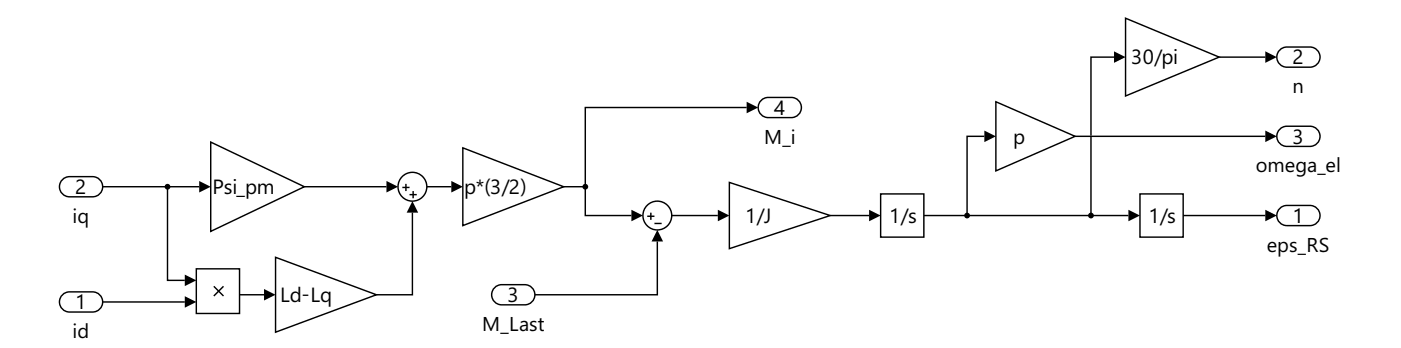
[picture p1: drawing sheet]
<svg xmlns="http://www.w3.org/2000/svg" width="210mm" height="52mm" viewBox="0 0 210 52" stroke-linecap="round" stroke-linejoin="round" font-family="sans-serif">
<path d="M191.4 31.4l.7-.6h.5h3.4a1.51 1.51 0 0 1 1.5 1.5 1.51 1.51 0 0 1-1.5 1.5h-3.4a1.51 1.51 0 0 1-1.4-.9 1.51 1.51 0 0 1 .2-1.5z" fill="none" stroke="#000" stroke-width=".22"/>
<path d="M9.5 44l.4-.2 .5-.1h3.5a1.51 1.51 0 0 1 1.5 1.5 1.51 1.51 0 0 1-1.5 1.5h-3.5a1.51 1.51 0 0 1-1.4-1 1.51 1.51 0 0 1 .5-1.7z" fill="#fff"/>
<path d="M9.2 44.3l.7-.5 .5-.1h3.5a1.51 1.51 0 0 1 1.5 1.5 1.51 1.51 0 0 1-1.5 1.5h-3.5a1.51 1.51 0 0 1-1.3-.8 1.51 1.51 0 0 1 .1-1.6z" fill="none" stroke="#000" stroke-width=".22"/>
<path d="M9.5 26.7l.4-.2 .5-.1h3.5a1.51 1.51 0 0 1 1.5 1.6 1.51 1.51 0 0 1-1.5 1.5h-3.5a1.51 1.51 0 0 1-1.4-1.1 1.51 1.51 0 0 1 .5-1.7z" fill="#fff"/>
<path d="M9.2 27.1l.7-.6 .5-.1h3.5a1.51 1.51 0 0 1 1.5 1.6 1.51 1.51 0 0 1-1.5 1.5h-3.5a1.51 1.51 0 0 1-1.3-.9 1.51 1.51 0 0 1 .1-1.5z" fill="none" stroke="#000" stroke-width=".22"/>
<path d="M191.4 7.7l.7-.6 .5-.1h3.4a1.51 1.51 0 0 1 1.5 1.5 1.51 1.51 0 0 1-1.5 1.6h-3.4a1.51 1.51 0 0 1-1.4-.9 1.51 1.51 0 0 1 .2-1.5z" fill="#fff"/>
<path d="M191.4 7.7l.7-.6 .5-.1h3.4a1.51 1.51 0 0 1 1.5 1.5 1.51 1.51 0 0 1-1.5 1.6h-3.4a1.51 1.51 0 0 1-1.4-.9 1.51 1.51 0 0 1 .2-1.5z" fill="none" stroke="#000" stroke-width=".22"/>
<path d="M191.4 19.5l.7-.5 .5-.1h3.4a1.51 1.51 0 0 1 1.5 1.5 1.51 1.51 0 0 1-1.5 1.5h-3.4a1.51 1.51 0 0 1-1.4-.8 1.51 1.51 0 0 1 .2-1.6z" fill="#fff"/>
<path d="M191.4 19.5l.7-.5 .5-.1h3.4a1.51 1.51 0 0 1 1.5 1.5 1.51 1.51 0 0 1-1.5 1.5h-3.4a1.51 1.51 0 0 1-1.4-.8 1.51 1.51 0 0 1 .2-1.6z" fill="none" stroke="#000" stroke-width=".22"/>
<path d="M114.1 14.9l.4-.2 .5-.1h3.4a1.51 1.51 0 0 1 1.5 1.5 1.51 1.51 0 0 1-1.5 1.5h-3.4a1.51 1.51 0 0 1-1.5-1 1.51 1.51 0 0 1 .6-1.7z" fill="#fff"/>
<path d="M113.8 15.2l.7-.5 .5-.1h3.4a1.51 1.51 0 0 1 1.5 1.5 1.51 1.51 0 0 1-1.5 1.5h-3.4a1.51 1.51 0 0 1-1.4-.8 1.51 1.51 0 0 1 .2-1.6z" fill="none" stroke="#000" stroke-width=".22"/>
<path d="M31.5 21.3l14 6.7-14 6.6z" fill="#fff"/>
<path d="M31.5 21.3l14 6.7-14 6.6z" fill="none" stroke="#000" stroke-width=".22"/>
<circle cx="98.4" cy="32.3" r="2.16" fill="#fff"/>
<g fill="none" stroke="#000" stroke-width=".22">
<path d="M97 32.4h.8M97.4 31.9v.9M98 33.5h.9"/>
<circle cx="98.4" cy="32.3" r="2.16"/>
</g>
<circle cx="61.7" cy="28" r="2.16" fill="#fff"/>
<g fill="none" stroke="#000" stroke-width=".22">
<path d="M60.3 28.1h.9M60.7 27.6v.9M61.4 29.1h.9M61.8 28.7v.9"/>
<circle cx="61.7" cy="28" r="2.16"/>
</g>
<path d="M29.4 40.2h6.4v6.7h-6.4z" fill-rule="evenodd" fill="#fff"/>
<path d="M29.4 40.2h6.4v6.7h-6.4zM32.1 42.9l1.3 1.3M33.4 42.9l-1.3 1.3" fill="none" stroke="#000" stroke-width=".22"/>
<path d="M41.2 38.5l15.1 5.6-15.1 5.6z" fill="#fff"/>
<path d="M41.2 38.5l15.1 5.6-15.1 5.6z" fill="none" stroke="#000" stroke-width=".22"/>
<path d="M170.6 29h6.5v6.5h-6.5z" fill-rule="evenodd" fill="#fff"/>
<path d="M170.6 29h6.5v6.5h-6.5z" fill="none" stroke="#000" stroke-width=".22"/>
<path d="M131.8 29h6.5v6.5h-6.5z" fill-rule="evenodd" fill="#fff"/>
<path d="M131.8 29h6.5v6.5h-6.5z" fill="none" stroke="#000" stroke-width=".22"/>
<path d="M69.3 22.1l15.1 5.9-15.1 5.8z" fill="#fff"/>
<path d="M69.3 22.1l15.1 5.9-15.1 5.8z" fill="none" stroke="#000" stroke-width=".22"/>
<path d="M109.2 27.3l15 5-15 4.9z" fill="#fff"/>
<path d="M109.2 27.3l15 5-15 4.9z" fill="none" stroke="#000" stroke-width=".22"/>
<path d="M74.2 42.9l.4-.2 .5-.1h3.4a1.51 1.51 0 0 1 1.5 1.5 1.51 1.51 0 0 1-1.5 1.5h-3.4a1.51 1.51 0 0 1-1.4-1 1.51 1.51 0 0 1 .5-1.7z" fill="#fff"/>
<path d="M73.9 43.2l.7-.5 .5-.1h3.4a1.51 1.51 0 0 1 1.5 1.5 1.51 1.51 0 0 1-1.5 1.5h-3.4a1.51 1.51 0 0 1-1.4-.8 1.51 1.51 0 0 1 .2-1.6z" fill="none" stroke="#000" stroke-width=".22"/>
<path d="M168.4 2.7l14.1 5.8-14.1 5.9z" fill="#fff"/>
<path d="M168.4 2.7l14.1 5.8-14.1 5.9z" fill="none" stroke="#000" stroke-width=".22"/>
<path d="M149 15.2l11.9 5.2-11.9 5.2z" fill="#fff"/>
<g fill="none" stroke="#000" stroke-width=".22">
<path d="M111.7 16.1h-24.1v11.9M149 15.2l11.9 5.2-11.9 5.2zM166.7 8.5h-3.4v11.8M182.5 8.5h6.9M15.4 28h14.4M25.1 28v14h2.6M45.5 28h12.3M61.7 31.8v12.3h-5.4M63.9 28h3.6M84.4 28h3.2M87.6 28v4.3h6.9M98.4 36.1v8h-18.4"/>
<path d="M100.5 32.3h6.9M124.2 32.3h5.9M138.3 32.3h30.6M147.3 20.4h-2.6v11.9M160.9 20.4h28.5M163.3 20.5v11.8M177.1 32.3h12.3M15.4 45.2h12.3M35.8 44.1h3.7"/>
</g>
<g fill="#000">
<path d="M111.7 15.2l1.8 .9-1.8 .9zM166.7 7.7l1.7 .8-1.7 .9zM189.4 7.7l1.7 .8-1.7 .9zM29.8 27.1l1.7 .9-1.7 .8zM57.8 27.1l1.8 .9-1.8 .8zM61.7 30.1l.9 1.7h-1.7zM67.5 27.1l1.8 .9-1.8 .8zM94.5 31.4l1.7 .9-1.7 .8zM98.4 34.4l.8 1.7h-1.7zM107.4 31.4l1.8 .9-1.8 .8zM130.1 31.4l1.7 .9-1.7 .8zM147.3 19.5l1.7 .9-1.7 .9z"/>
<path d="M168.9 31.4l1.7 .9-1.7 .8zM189.4 31.4l1.7 .9-1.7 .8zM189.4 19.5l1.7 .9-1.7 .9zM27.7 41.1l1.7 .9-1.7 .8zM27.7 44.3l1.7 .9-1.7 .9zM39.5 43.3l1.7 .8-1.7 .9z"/>
</g>
<g fill="#000">
<circle cx="25.1" cy="28" r=".43"/>
<circle cx="87.6" cy="28" r=".43"/>
<circle cx="144.7" cy="32.3" r=".43"/>
<circle cx="163.3" cy="32.3" r=".43"/>
</g>
<g font-size="4.1">
<text x="169.3" y="9.6">30/pi</text>
<text x="193.5" y="9.6">2</text>
<text x="115.8" y="17.2">4</text>
<text x="151.6" y="21.5">p</text>
<text x="193.5" y="21.5">3</text>
<text x="11.3" y="29">2</text>
<text x="31.8" y="29">Psi_pm</text>
<text x="69.5" y="29">p*(3/2)</text>
<text x="111.5" y="33.3">1/J</text>
<text x="133.1" y="33.3">1/s</text>
<text x="171.9" y="33.3">1/s</text>
<text x="193.5" y="33.3">1</text>
<text x="11.3" y="46.3">1</text>
<text x="41.9" y="45.2">Ld-Lq</text>
<text x="75.9" y="45.2">3</text>
</g>
<g font-size="4">
<text x="193.5" y="13.9">n</text>
<text x="114.4" y="21.5">M_i</text>
<text x="187.9" y="25.8">omega_el</text>
<text x="10.9" y="33.3">iq</text>
<text x="189.6" y="37.7">eps_RS</text>
<text x="10.9" y="50.6">id</text>
<text x="72.2" y="49.5">M_Last</text>
</g>
</svg>
